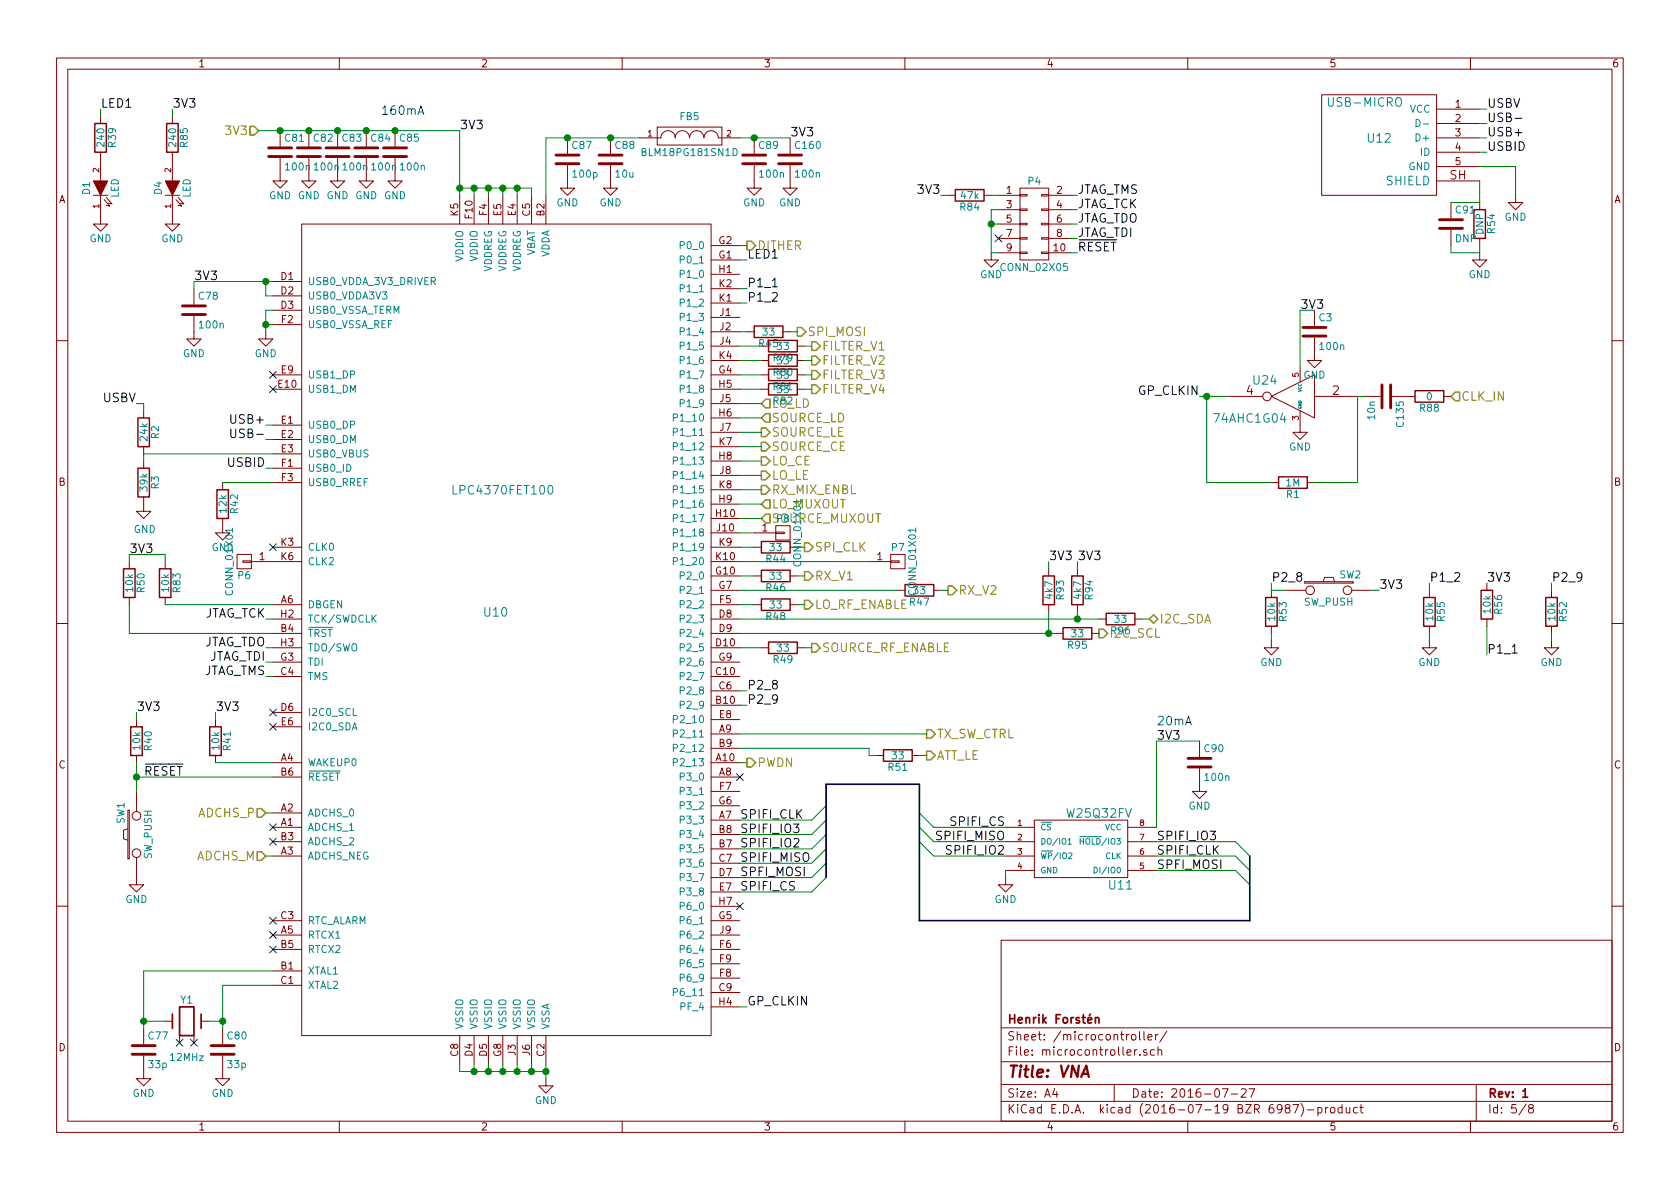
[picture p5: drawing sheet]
EESchema Schematic File Version 2
LIBS:power
LIBS:device
LIBS:transistors
LIBS:conn
LIBS:linear
LIBS:regul
LIBS:74xx
LIBS:cmos4000
LIBS:adc-dac
LIBS:memory
LIBS:xilinx
LIBS:microcontrollers
LIBS:dsp
LIBS:microchip
LIBS:analog_switches
LIBS:motorola
LIBS:texas
LIBS:intel
LIBS:audio
LIBS:interface
LIBS:digital-audio
LIBS:philips
LIBS:display
LIBS:cypress
LIBS:siliconi
LIBS:opto
LIBS:atmel
LIBS:contrib
LIBS:valves
LIBS:vna
LIBS:vna-cache
EELAYER 25 0
EELAYER END
$Descr A4 11693 8268
encoding utf-8
Sheet 5 8
Title "VNA"
Date "2016-07-27"
Rev "1"
Comp "Henrik Forstén"
Comment1 ""
Comment2 ""
Comment3 ""
Comment4 ""
$EndDescr
$Comp
L LPC4370FET100 U10
U 1 1
P 3450 4250
F 0 "U10" H 3450 4250 60  0000 C CNN
F 1 "LPC4370FET100" H 3500 5100 60  0000 C CNN
F 2 "VNA:TFBGA-100" H 3150 5200 60  0001 C CNN
F 3 "" H 3150 5200 60  0000 C CNN
	1    3450 4250
	1    0    0    -1  
$EndComp
$Comp
L GND #PWR22
U 1 1
P 1950 1200
F 0 "#PWR22" H 1950 950 50  0001 C CNN
F 1 "GND" H 1950 1050 50  0000 C CNN
F 2 "" H 1950 1200 60  0000 C CNN
F 3 "" H 1950 1200 60  0000 C CNN
	1    1950 1200
	1    0    0    -1  
$EndComp
$Comp
L GND #PWR26
U 1 1
P 2150 1200
F 0 "#PWR26" H 2150 950 50  0001 C CNN
F 1 "GND" H 2150 1050 50  0000 C CNN
F 2 "" H 2150 1200 60  0000 C CNN
F 3 "" H 2150 1200 60  0000 C CNN
	1    2150 1200
	1    0    0    -1  
$EndComp
$Comp
L GND #PWR30
U 1 1
P 2350 1200
F 0 "#PWR30" H 2350 950 50  0001 C CNN
F 1 "GND" H 2350 1050 50  0000 C CNN
F 2 "" H 2350 1200 60  0000 C CNN
F 3 "" H 2350 1200 60  0000 C CNN
	1    2350 1200
	1    0    0    -1  
$EndComp
$Comp
L GND #PWR33
U 1 1
P 2550 1200
F 0 "#PWR33" H 2550 950 50  0001 C CNN
F 1 "GND" H 2550 1050 50  0000 C CNN
F 2 "" H 2550 1200 60  0000 C CNN
F 3 "" H 2550 1200 60  0000 C CNN
	1    2550 1200
	1    0    0    -1  
$EndComp
$Comp
L GND #PWR39
U 1 1
P 2750 1200
F 0 "#PWR39" H 2750 950 50  0001 C CNN
F 1 "GND" H 2750 1050 50  0000 C CNN
F 2 "" H 2750 1200 60  0000 C CNN
F 3 "" H 2750 1200 60  0000 C CNN
	1    2750 1200
	1    0    0    -1  
$EndComp
$Comp
L C C85
U 1 1
P 2750 1050
F 0 "C85" H 2775 1150 50  0000 L CNN
F 1 "100n" H 2775 950 50  0000 L CNN
F 2 "VNA:C_0402b" H 2788 900 30  0001 C CNN
F 3 "" H 2750 1050 60  0000 C CNN
	1    2750 1050
	1    0    0    -1  
$EndComp
$Comp
L C C84
U 1 1
P 2550 1050
F 0 "C84" H 2575 1150 50  0000 L CNN
F 1 "100n" H 2575 950 50  0000 L CNN
F 2 "VNA:C_0402b" H 2588 900 30  0001 C CNN
F 3 "" H 2550 1050 60  0000 C CNN
	1    2550 1050
	1    0    0    -1  
$EndComp
$Comp
L C C83
U 1 1
P 2350 1050
F 0 "C83" H 2375 1150 50  0000 L CNN
F 1 "100n" H 2375 950 50  0000 L CNN
F 2 "VNA:C_0402b" H 2388 900 30  0001 C CNN
F 3 "" H 2350 1050 60  0000 C CNN
	1    2350 1050
	1    0    0    -1  
$EndComp
$Comp
L C C82
U 1 1
P 2150 1050
F 0 "C82" H 2175 1150 50  0000 L CNN
F 1 "100n" H 2175 950 50  0000 L CNN
F 2 "VNA:C_0402b" H 2188 900 30  0001 C CNN
F 3 "" H 2150 1050 60  0000 C CNN
	1    2150 1050
	1    0    0    -1  
$EndComp
$Comp
L C C81
U 1 1
P 1950 1050
F 0 "C81" H 1975 1150 50  0000 L CNN
F 1 "100n" H 1975 950 50  0000 L CNN
F 2 "VNA:C_0402b" H 1988 900 30  0001 C CNN
F 3 "" H 1950 1050 60  0000 C CNN
	1    1950 1050
	1    0    0    -1  
$EndComp
Text Label 3200 900  0    60   ~ 0
3V3
$Comp
L C C87
U 1 1
P 3950 1100
F 0 "C87" H 3975 1200 50  0000 L CNN
F 1 "100p" H 3975 1000 50  0000 L CNN
F 2 "VNA:C_0402b" H 3988 950 30  0001 C CNN
F 3 "" H 3950 1100 60  0000 C CNN
	1    3950 1100
	1    0    0    -1  
$EndComp
$Comp
L GND #PWR57
U 1 1
P 3950 1250
F 0 "#PWR57" H 3950 1000 50  0001 C CNN
F 1 "GND" H 3950 1100 50  0000 C CNN
F 2 "" H 3950 1250 60  0000 C CNN
F 3 "" H 3950 1250 60  0000 C CNN
	1    3950 1250
	1    0    0    -1  
$EndComp
$Comp
L C C88
U 1 1
P 4250 1100
F 0 "C88" H 4275 1200 50  0000 L CNN
F 1 "10u" H 4275 1000 50  0000 L CNN
F 2 "VNA:C_0805b" H 4288 950 30  0001 C CNN
F 3 "" H 4250 1100 60  0000 C CNN
	1    4250 1100
	1    0    0    -1  
$EndComp
$Comp
L C C89
U 1 1
P 5250 1100
F 0 "C89" H 5275 1200 50  0000 L CNN
F 1 "100n" H 5275 1000 50  0000 L CNN
F 2 "VNA:C_0402b" H 5288 950 30  0001 C CNN
F 3 "" H 5250 1100 60  0000 C CNN
	1    5250 1100
	1    0    0    -1  
$EndComp
$Comp
L GND #PWR92
U 1 1
P 5250 1250
F 0 "#PWR92" H 5250 1000 50  0001 C CNN
F 1 "GND" H 5250 1100 50  0000 C CNN
F 2 "" H 5250 1250 60  0000 C CNN
F 3 "" H 5250 1250 60  0000 C CNN
	1    5250 1250
	1    0    0    -1  
$EndComp
Text Label 5500 950  0    60   ~ 0
3V3
$Comp
L GND #PWR54
U 1 1
P 3800 7500
F 0 "#PWR54" H 3800 7250 50  0001 C CNN
F 1 "GND" H 3800 7350 50  0000 C CNN
F 2 "" H 3800 7500 60  0000 C CNN
F 3 "" H 3800 7500 60  0000 C CNN
	1    3800 7500
	1    0    0    -1  
$EndComp
$Comp
L C C77
U 1 1
P 1000 7300
F 0 "C77" H 1025 7400 50  0000 L CNN
F 1 "33p" H 1025 7200 50  0000 L CNN
F 2 "VNA:C_0402b" H 1038 7150 30  0001 C CNN
F 3 "" H 1000 7300 60  0000 C CNN
	1    1000 7300
	1    0    0    -1  
$EndComp
$Comp
L C C80
U 1 1
P 1550 7300
F 0 "C80" H 1575 7400 50  0000 L CNN
F 1 "33p" H 1575 7200 50  0000 L CNN
F 2 "VNA:C_0402b" H 1588 7150 30  0001 C CNN
F 3 "" H 1550 7300 60  0000 C CNN
	1    1550 7300
	1    0    0    -1  
$EndComp
$Comp
L GND #PWR16
U 1 1
P 1550 7450
F 0 "#PWR16" H 1550 7200 50  0001 C CNN
F 1 "GND" H 1550 7300 50  0000 C CNN
F 2 "" H 1550 7450 60  0000 C CNN
F 3 "" H 1550 7450 60  0000 C CNN
	1    1550 7450
	1    0    0    -1  
$EndComp
$Comp
L GND #PWR4
U 1 1
P 1000 7450
F 0 "#PWR4" H 1000 7200 50  0001 C CNN
F 1 "GND" H 1000 7300 50  0000 C CNN
F 2 "" H 1000 7450 60  0000 C CNN
F 3 "" H 1000 7450 60  0000 C CNN
	1    1000 7450
	1    0    0    -1  
$EndComp
NoConn ~ 1900 6600
NoConn ~ 1900 6500
NoConn ~ 1900 6400
Text HLabel 1850 5650 0    60   Input ~ 0
ADCHS_P
Text HLabel 1850 5950 0    60   Input ~ 0
ADCHS_M
NoConn ~ 1900 2600
NoConn ~ 1900 2700
$Comp
L C C78
U 1 1
P 1350 2150
F 0 "C78" H 1375 2250 50  0000 L CNN
F 1 "100n" H 1375 2050 50  0000 L CNN
F 2 "VNA:C_0402b" H 1388 2000 30  0001 C CNN
F 3 "" H 1350 2150 60  0000 C CNN
	1    1350 2150
	1    0    0    -1  
$EndComp
$Comp
L R R42
U 1 1
P 1550 3500
F 0 "R42" V 1630 3500 50  0000 C CNN
F 1 "12k" V 1550 3500 50  0000 C CNN
F 2 "VNA:R_0402b" V 1480 3500 30  0001 C CNN
F 3 "" H 1550 3500 30  0000 C CNN
	1    1550 3500
	1    0    0    -1  
$EndComp
$Comp
L GND #PWR15
U 1 1
P 1550 3650
F 0 "#PWR15" H 1550 3400 50  0001 C CNN
F 1 "GND" H 1550 3500 50  0000 C CNN
F 2 "" H 1550 3650 60  0000 C CNN
F 3 "" H 1550 3650 60  0000 C CNN
	1    1550 3650
	1    0    0    -1  
$EndComp
$Comp
L GND #PWR21
U 1 1
P 1850 2300
F 0 "#PWR21" H 1850 2050 50  0001 C CNN
F 1 "GND" H 1850 2150 50  0000 C CNN
F 2 "" H 1850 2300 60  0000 C CNN
F 3 "" H 1850 2300 60  0000 C CNN
	1    1850 2300
	1    0    0    -1  
$EndComp
$Comp
L GND #PWR12
U 1 1
P 1350 2300
F 0 "#PWR12" H 1350 2050 50  0001 C CNN
F 1 "GND" H 1350 2150 50  0000 C CNN
F 2 "" H 1350 2300 60  0000 C CNN
F 3 "" H 1350 2300 60  0000 C CNN
	1    1350 2300
	1    0    0    -1  
$EndComp
Text Label 1350 1950 0    60   ~ 0
3V3
Text Label 1850 2950 2    60   ~ 0
USB+
Text Label 1850 3050 2    60   ~ 0
USB-
$Comp
L R R41
U 1 1
P 1500 5150
F 0 "R41" V 1580 5150 50  0000 C CNN
F 1 "10k" V 1500 5150 50  0000 C CNN
F 2 "VNA:R_0402b" V 1430 5150 30  0001 C CNN
F 3 "" H 1500 5150 30  0000 C CNN
	1    1500 5150
	1    0    0    -1  
$EndComp
Text Label 1500 4950 0    60   ~ 0
3V3
Text Label 1000 5400 0    60   ~ 0
~RESET
$Comp
L R R40
U 1 1
P 950 5150
F 0 "R40" V 1030 5150 50  0000 C CNN
F 1 "10k" V 950 5150 50  0000 C CNN
F 2 "VNA:R_0402b" V 880 5150 30  0001 C CNN
F 3 "" H 950 5150 30  0000 C CNN
	1    950  5150
	1    0    0    -1  
$EndComp
Text Label 950  4950 0    60   ~ 0
3V3
$Comp
L SW_PUSH SW1
U 1 1
P 950 5800
F 0 "SW1" H 1100 5910 50  0000 C CNN
F 1 "SW_PUSH" H 950 5720 50  0000 C CNN
F 2 "VNA:EVP-AWBA2A" H 950 5800 60  0001 C CNN
F 3 "" H 950 5800 60  0000 C CNN
	1    950  5800
	0    -1   -1   0   
$EndComp
$Comp
L GND #PWR2
U 1 1
P 950 6100
F 0 "#PWR2" H 950 5850 50  0001 C CNN
F 1 "GND" H 950 5950 50  0000 C CNN
F 2 "" H 950 6100 60  0000 C CNN
F 3 "" H 950 6100 60  0000 C CNN
	1    950  6100
	1    0    0    -1  
$EndComp
Text Label 5150 6200 0    60   ~ 0
SPIFI_CS
Text Label 5150 6100 0    60   ~ 0
SPFI_MOSI
Text Label 5150 6000 0    60   ~ 0
SPIFI_MISO
Text Label 5150 5900 0    60   ~ 0
SPIFI_IO2
Text Label 5150 5800 0    60   ~ 0
SPIFI_IO3
Text Label 5150 5700 0    60   ~ 0
SPIFI_CLK
$Comp
L LED D1
U 1 1
P 700 1300
F 0 "D1" H 700 1400 50  0000 C CNN
F 1 "LED" H 700 1200 50  0000 C CNN
F 2 "VNA:LED_0603" H 700 1300 60  0001 C CNN
F 3 "" H 700 1300 60  0000 C CNN
	1    700  1300
	0    -1   -1   0   
$EndComp
$Comp
L GND #PWR1
U 1 1
P 700 1500
F 0 "#PWR1" H 700 1250 50  0001 C CNN
F 1 "GND" H 700 1350 50  0000 C CNN
F 2 "" H 700 1500 60  0000 C CNN
F 3 "" H 700 1500 60  0000 C CNN
	1    700  1500
	1    0    0    -1  
$EndComp
Text Label 700  750  0    60   ~ 0
LED1
Text Label 5200 1800 0    60   ~ 0
LED1
$Comp
L R R52
U 1 1
P 10800 4250
F 0 "R52" V 10880 4250 50  0000 C CNN
F 1 "10k" V 10800 4250 50  0000 C CNN
F 2 "VNA:R_0402b" V 10730 4250 30  0001 C CNN
F 3 "" H 10800 4250 30  0000 C CNN
	1    10800 4250
	1    0    0    -1  
$EndComp
Text Label 10800 4050 0    60   ~ 0
P2_9
$Comp
L GND #PWR184
U 1 1
P 10800 4450
F 0 "#PWR184" H 10800 4200 50  0001 C CNN
F 1 "GND" H 10800 4300 50  0000 C CNN
F 2 "" H 10800 4450 60  0000 C CNN
F 3 "" H 10800 4450 60  0000 C CNN
	1    10800 4450
	1    0    0    -1  
$EndComp
Text Label 8850 4050 0    60   ~ 0
P2_8
$Comp
L R R53
U 1 1
P 8850 4250
F 0 "R53" V 8930 4250 50  0000 C CNN
F 1 "10k" V 8850 4250 50  0000 C CNN
F 2 "VNA:R_0402b" V 8780 4250 30  0001 C CNN
F 3 "" H 8850 4250 30  0000 C CNN
	1    8850 4250
	1    0    0    -1  
$EndComp
$Comp
L SW_PUSH SW2
U 1 1
P 9250 4100
F 0 "SW2" H 9400 4210 50  0000 C CNN
F 1 "SW_PUSH" H 9250 4020 50  0000 C CNN
F 2 "VNA:EVP-AWBA2A" H 9250 4100 60  0001 C CNN
F 3 "" H 9250 4100 60  0000 C CNN
	1    9250 4100
	1    0    0    -1  
$EndComp
$Comp
L GND #PWR171
U 1 1
P 8850 4450
F 0 "#PWR171" H 8850 4200 50  0001 C CNN
F 1 "GND" H 8850 4300 50  0000 C CNN
F 2 "" H 8850 4450 60  0000 C CNN
F 3 "" H 8850 4450 60  0000 C CNN
	1    8850 4450
	1    0    0    -1  
$EndComp
Text Label 9600 4100 0    60   ~ 0
3V3
Text Label 9950 4050 0    60   ~ 0
P1_2
$Comp
L R R55
U 1 1
P 9950 4250
F 0 "R55" V 10030 4250 50  0000 C CNN
F 1 "10k" V 9950 4250 50  0000 C CNN
F 2 "VNA:R_0402b" V 9880 4250 30  0001 C CNN
F 3 "" H 9950 4250 30  0000 C CNN
	1    9950 4250
	1    0    0    -1  
$EndComp
$Comp
L GND #PWR181
U 1 1
P 9950 4450
F 0 "#PWR181" H 9950 4200 50  0001 C CNN
F 1 "GND" H 9950 4300 50  0000 C CNN
F 2 "" H 9950 4450 60  0000 C CNN
F 3 "" H 9950 4450 60  0000 C CNN
	1    9950 4450
	1    0    0    -1  
$EndComp
Text Label 10350 4050 0    60   ~ 0
3V3
$Comp
L R R56
U 1 1
P 10350 4200
F 0 "R56" V 10430 4200 50  0000 C CNN
F 1 "10k" V 10350 4200 50  0000 C CNN
F 2 "VNA:R_0402b" V 10280 4200 30  0001 C CNN
F 3 "" H 10350 4200 30  0000 C CNN
	1    10350 4200
	1    0    0    -1  
$EndComp
Text Label 10350 4550 0    60   ~ 0
P1_1
Text Label 5200 2000 0    60   ~ 0
P1_1
Text Label 5200 2100 0    60   ~ 0
P1_2
Text Label 5200 4800 0    60   ~ 0
P2_8
Text Label 5200 4900 0    60   ~ 0
P2_9
$Comp
L R R39
U 1 1
P 700 950
F 0 "R39" V 780 950 50  0000 C CNN
F 1 "240" V 700 950 50  0000 C CNN
F 2 "VNA:R_0402b" V 630 950 30  0001 C CNN
F 3 "" H 700 950 30  0000 C CNN
	1    700  950 
	1    0    0    -1  
$EndComp
$Comp
L W25Q32FV U11
U 1 1
P 7500 5900
F 0 "U11" H 7800 5650 60  0000 C CNN
F 1 "W25Q32FV" H 7650 6150 60  0000 C CNN
F 2 "Housings_SOIC:SOIJ-8_5.3x5.3mm_Pitch1.27mm" H 7300 5700 60  0001 C CNN
F 3 "" H 7300 5700 60  0000 C CNN
	1    7500 5900
	1    0    0    -1  
$EndComp
$Comp
L USB-MICRO U12
U 1 1
P 9650 1000
F 0 "U12" H 9600 1050 60  0000 C CNN
F 1 "USB-MICRO" H 9500 1300 60  0000 C CNN
F 2 "VNA:USB_MICRO" H 9700 750 60  0001 C CNN
F 3 "" H 9700 750 60  0000 C CNN
	1    9650 1000
	1    0    0    -1  
$EndComp
$Comp
L C C90
U 1 1
P 8350 5300
F 0 "C90" H 8375 5400 50  0000 L CNN
F 1 "100n" H 8375 5200 50  0000 L CNN
F 2 "VNA:C_0402b" H 8388 5150 30  0001 C CNN
F 3 "" H 8350 5300 60  0000 C CNN
	1    8350 5300
	1    0    0    -1  
$EndComp
$Comp
L GND #PWR158
U 1 1
P 8350 5450
F 0 "#PWR158" H 8350 5200 50  0001 C CNN
F 1 "GND" H 8350 5300 50  0000 C CNN
F 2 "" H 8350 5450 60  0000 C CNN
F 3 "" H 8350 5450 60  0000 C CNN
	1    8350 5450
	1    0    0    -1  
$EndComp
Text Label 8050 5150 0    60   ~ 0
3V3
Text Label 7000 5750 2    60   ~ 0
SPIFI_CS
Text Label 8050 5950 0    60   ~ 0
SPIFI_CLK
$Comp
L GND #PWR132
U 1 1
P 7000 6100
F 0 "#PWR132" H 7000 5850 50  0001 C CNN
F 1 "GND" H 7000 5950 50  0000 C CNN
F 2 "" H 7000 6100 60  0000 C CNN
F 3 "" H 7000 6100 60  0000 C CNN
	1    7000 6100
	1    0    0    -1  
$EndComp
Text Label 7000 5850 2    60   ~ 0
SPIFI_MISO
Text Label 7000 5950 2    60   ~ 0
SPIFI_IO2
Text Label 8050 5850 0    60   ~ 0
SPIFI_IO3
Text Label 8050 6050 0    60   ~ 0
SPFI_MOSI
Entry Wire Line
	5650 5700 5750 5600
Entry Wire Line
	5650 5800 5750 5700
Entry Wire Line
	5650 5900 5750 5800
Entry Wire Line
	5650 6000 5750 5900
Entry Wire Line
	5650 6100 5750 6000
Entry Wire Line
	5650 6200 5750 6100
Entry Wire Line
	6400 5650 6500 5750
Entry Wire Line
	6400 5750 6500 5850
Entry Wire Line
	6400 5850 6500 5950
Entry Wire Line
	8600 5850 8700 5950
Entry Wire Line
	8600 5950 8700 6050
Entry Wire Line
	8600 6050 8700 6150
$Comp
L GND #PWR183
U 1 1
P 10550 1350
F 0 "#PWR183" H 10550 1100 50  0001 C CNN
F 1 "GND" H 10550 1200 50  0000 C CNN
F 2 "" H 10550 1350 60  0000 C CNN
F 3 "" H 10550 1350 60  0000 C CNN
	1    10550 1350
	1    0    0    -1  
$EndComp
$Comp
L R R54
U 1 1
P 10300 1550
F 0 "R54" V 10380 1550 50  0000 C CNN
F 1 "DNP" V 10300 1550 50  0000 C CNN
F 2 "VNA:R_0402b" V 10230 1550 30  0001 C CNN
F 3 "" H 10300 1550 30  0000 C CNN
	1    10300 1550
	1    0    0    -1  
$EndComp
$Comp
L C C91
U 1 1
P 10100 1550
F 0 "C91" H 10125 1650 50  0000 L CNN
F 1 "DNP" H 10125 1450 50  0000 L CNN
F 2 "VNA:C_0402b" H 10138 1400 30  0001 C CNN
F 3 "" H 10100 1550 60  0000 C CNN
	1    10100 1550
	1    0    0    -1  
$EndComp
$Comp
L GND #PWR182
U 1 1
P 10300 1750
F 0 "#PWR182" H 10300 1500 50  0001 C CNN
F 1 "GND" H 10300 1600 50  0000 C CNN
F 2 "" H 10300 1750 60  0000 C CNN
F 3 "" H 10300 1750 60  0000 C CNN
	1    10300 1750
	1    0    0    -1  
$EndComp
Text Label 10350 1050 0    60   ~ 0
USBID
Text Label 10350 750  0    60   ~ 0
USBV
Text Label 10350 950  0    60   ~ 0
USB+
Text Label 10350 850  0    60   ~ 0
USB-
Text HLabel 10100 2750 2    60   Input ~ 0
CLK_IN
Text Label 1850 3250 2    60   ~ 0
USBID
Text HLabel 5300 2800 2    60   Input ~ 0
LO_LD
Text HLabel 5300 2900 2    60   Input ~ 0
SOURCE_LD
Text HLabel 5600 3800 2    60   Output ~ 0
SPI_CLK
Text HLabel 5550 2300 2    60   Output ~ 0
SPI_MOSI
Text HLabel 5300 3000 2    60   Output ~ 0
SOURCE_LE
Text HLabel 5300 3100 2    60   Output ~ 0
SOURCE_CE
Text HLabel 5300 3200 2    60   Output ~ 0
LO_CE
Text HLabel 5300 3300 2    60   Output ~ 0
LO_LE
Text HLabel 1800 900  0    60   Input ~ 0
3V3
Text HLabel 5300 3400 2    60   Output ~ 0
RX_MIX_ENBL
Text HLabel 5300 3500 2    60   Input ~ 0
LO_MUXOUT
Text HLabel 5300 3600 2    60   Input ~ 0
SOURCE_MUXOUT
Text HLabel 5600 4000 2    60   Output ~ 0
RX_V1
Text HLabel 6600 4100 2    60   Output ~ 0
RX_V2
Text HLabel 5600 4200 2    60   Output ~ 0
LO_RF_ENABLE
Text HLabel 5650 4500 2    60   Output ~ 0
SOURCE_RF_ENABLE
$Comp
L R R46
U 1 1
P 5400 4000
F 0 "R46" V 5480 4000 50  0000 C CNN
F 1 "33" V 5400 4000 50  0000 C CNN
F 2 "VNA:R_0402b" V 5330 4000 30  0001 C CNN
F 3 "" H 5400 4000 30  0000 C CNN
	1    5400 4000
	0    1    1    0   
$EndComp
$Comp
L R R47
U 1 1
P 6400 4100
F 0 "R47" V 6480 4100 50  0000 C CNN
F 1 "33" V 6400 4100 50  0000 C CNN
F 2 "VNA:R_0402b" V 6330 4100 30  0001 C CNN
F 3 "" H 6400 4100 30  0000 C CNN
	1    6400 4100
	0    1    1    0   
$EndComp
Text HLabel 6450 5100 2    60   Output ~ 0
TX_SW_CTRL
$Comp
L R R48
U 1 1
P 5400 4200
F 0 "R48" V 5480 4200 50  0000 C CNN
F 1 "33" V 5400 4200 50  0000 C CNN
F 2 "VNA:R_0402b" V 5330 4200 30  0001 C CNN
F 3 "" H 5400 4200 30  0000 C CNN
	1    5400 4200
	0    1    1    0   
$EndComp
$Comp
L R R49
U 1 1
P 5450 4500
F 0 "R49" V 5530 4500 50  0000 C CNN
F 1 "33" V 5450 4500 50  0000 C CNN
F 2 "VNA:R_0402b" V 5380 4500 30  0001 C CNN
F 3 "" H 5450 4500 30  0000 C CNN
	1    5450 4500
	0    1    1    0   
$EndComp
$Comp
L R R44
U 1 1
P 5400 3800
F 0 "R44" V 5480 3800 50  0000 C CNN
F 1 "33" V 5400 3800 50  0000 C CNN
F 2 "VNA:R_0402b" V 5330 3800 30  0001 C CNN
F 3 "" H 5400 3800 30  0000 C CNN
	1    5400 3800
	0    1    1    0   
$EndComp
$Comp
L R R45
U 1 1
P 5350 2300
F 0 "R45" V 5430 2300 50  0000 C CNN
F 1 "33" V 5350 2300 50  0000 C CNN
F 2 "VNA:R_0402b" V 5280 2300 30  0001 C CNN
F 3 "" H 5350 2300 30  0000 C CNN
	1    5350 2300
	0    1    1    0   
$EndComp
Text Notes 2650 800  0    60   ~ 0
160mA
Text Notes 8050 5050 0    60   ~ 0
20mA
Text HLabel 6450 5250 2    60   Output ~ 0
ATT_LE
$Comp
L R R51
U 1 1
P 6250 5250
F 0 "R51" V 6330 5250 50  0000 C CNN
F 1 "33" V 6250 5250 50  0000 C CNN
F 2 "VNA:R_0402b" V 6180 5250 30  0001 C CNN
F 3 "" H 6250 5250 30  0000 C CNN
	1    6250 5250
	0    1    1    0   
$EndComp
Text HLabel 5650 2400 2    60   Output ~ 0
FILTER_V1
Text HLabel 5650 2500 2    60   Output ~ 0
FILTER_V2
Text HLabel 5650 2600 2    60   Output ~ 0
FILTER_V3
Text HLabel 5650 2700 2    60   Output ~ 0
FILTER_V4
Text HLabel 5200 1700 2    60   Output ~ 0
DITHER
$Comp
L 74AHC1G04 U24
U 1 1
P 9000 2750
F 0 "U24" H 9195 2865 60  0000 C CNN
F 1 "74AHC1G04" H 9300 2600 60  0000 C CNN
F 2 "TO_SOT_Packages_SMD:SOT-353" H 9000 2750 60  0001 C CNN
F 3 "" H 9000 2750 60  0000 C CNN
	1    9000 2750
	-1   0    0    -1  
$EndComp
$Comp
L GND #PWR174
U 1 1
P 9050 2950
F 0 "#PWR174" H 9050 2700 50  0001 C CNN
F 1 "GND" H 9050 2800 50  0000 C CNN
F 2 "" H 9050 2950 60  0000 C CNN
F 3 "" H 9050 2950 60  0000 C CNN
	1    9050 2950
	1    0    0    -1  
$EndComp
$Comp
L R R1
U 1 1
P 9000 3350
F 0 "R1" V 9080 3350 50  0000 C CNN
F 1 "1M" V 9000 3350 50  0000 C CNN
F 2 "VNA:R_0402b" V 8930 3350 30  0001 C CNN
F 3 "" H 9000 3350 30  0000 C CNN
	1    9000 3350
	0    1    1    0   
$EndComp
$Comp
L C C3
U 1 1
P 9150 2300
F 0 "C3" H 9175 2400 50  0000 L CNN
F 1 "100n" H 9175 2200 50  0000 L CNN
F 2 "VNA:C_0402b" H 9188 2150 30  0001 C CNN
F 3 "" H 9150 2300 60  0000 C CNN
	1    9150 2300
	1    0    0    -1  
$EndComp
$Comp
L GND #PWR176
U 1 1
P 9150 2450
F 0 "#PWR176" H 9150 2200 50  0001 C CNN
F 1 "GND" H 9150 2300 50  0000 C CNN
F 2 "" H 9150 2450 60  0000 C CNN
F 3 "" H 9150 2450 60  0000 C CNN
	1    9150 2450
	1    0    0    -1  
$EndComp
Text Label 9050 2150 0    60   ~ 0
3V3
$Comp
L C C135
U 1 1
P 9650 2750
F 0 "C135" H 9675 2850 50  0000 L CNN
F 1 "10n" H 9675 2650 50  0000 L CNN
F 2 "VNA:C_0402b" H 9688 2600 30  0001 C CNN
F 3 "" H 9650 2750 60  0000 C CNN
	1    9650 2750
	0    1    1    0   
$EndComp
$Comp
L GND #PWR3
U 1 1
P 1000 3500
F 0 "#PWR3" H 1000 3250 50  0001 C CNN
F 1 "GND" H 1008 3326 50  0000 C CNN
F 2 "" H 1000 3500 60  0000 C CNN
F 3 "" H 1000 3500 60  0000 C CNN
	1    1000 3500
	1    0    0    -1  
$EndComp
$Comp
L R R3
U 1 1
P 1000 3350
F 0 "R3" V 1080 3350 50  0000 C CNN
F 1 "39k" V 1000 3350 50  0000 C CNN
F 2 "VNA:R_0402b" V 930 3350 30  0001 C CNN
F 3 "" H 1000 3350 30  0000 C CNN
	1    1000 3350
	1    0    0    -1  
$EndComp
$Comp
L R R2
U 1 1
P 1000 3000
F 0 "R2" V 1080 3000 50  0000 C CNN
F 1 "24k" V 1000 3000 50  0000 C CNN
F 2 "VNA:R_0402b" V 930 3000 30  0001 C CNN
F 3 "" H 1000 3000 30  0000 C CNN
	1    1000 3000
	1    0    0    -1  
$EndComp
Text Label 950  2800 2    60   ~ 0
USBV
NoConn ~ 1900 3800
NoConn ~ 1900 4950
NoConn ~ 1900 5050
NoConn ~ 1900 5750
NoConn ~ 1900 5850
$Comp
L R R79
U 1 1
P 5450 2400
F 0 "R79" V 5530 2400 50  0000 C CNN
F 1 "33" V 5450 2400 50  0000 C CNN
F 2 "VNA:R_0402b" V 5380 2400 30  0001 C CNN
F 3 "" H 5450 2400 30  0000 C CNN
	1    5450 2400
	0    1    1    0   
$EndComp
$Comp
L R R80
U 1 1
P 5450 2500
F 0 "R80" V 5530 2500 50  0000 C CNN
F 1 "33" V 5450 2500 50  0000 C CNN
F 2 "VNA:R_0402b" V 5380 2500 30  0001 C CNN
F 3 "" H 5450 2500 30  0000 C CNN
	1    5450 2500
	0    1    1    0   
$EndComp
$Comp
L R R81
U 1 1
P 5450 2600
F 0 "R81" V 5530 2600 50  0000 C CNN
F 1 "33" V 5450 2600 50  0000 C CNN
F 2 "VNA:R_0402b" V 5380 2600 30  0001 C CNN
F 3 "" H 5450 2600 30  0000 C CNN
	1    5450 2600
	0    1    1    0   
$EndComp
$Comp
L R R82
U 1 1
P 5450 2700
F 0 "R82" V 5530 2700 50  0000 C CNN
F 1 "33" V 5450 2700 50  0000 C CNN
F 2 "VNA:R_0402b" V 5380 2700 30  0001 C CNN
F 3 "" H 5450 2700 30  0000 C CNN
	1    5450 2700
	0    1    1    0   
$EndComp
$Comp
L XTAL_SMD4 Y1
U 1 1
P 1300 7100
F 0 "Y1" H 1300 7250 50  0000 C CNN
F 1 "12MHz" H 1300 6850 50  0000 C CNN
F 2 "VNA:XTAL_3.2x2.5" H 1300 7100 60  0001 C CNN
F 3 "" H 1300 7100 60  0000 C CNN
	1    1300 7100
	1    0    0    -1  
$EndComp
NoConn ~ 1350 7250
NoConn ~ 1250 7250
$Comp
L CONN_02X05 P4
U 1 1
P 7200 1550
F 0 "P4" H 7200 1850 50  0000 C CNN
F 1 "CONN_02X05" H 7200 1250 50  0000 C CNN
F 2 "VNA:CNC-3220-10-0300-00" H 7200 350 60  0001 C CNN
F 3 "" H 7200 350 60  0000 C CNN
	1    7200 1550
	1    0    0    -1  
$EndComp
$Comp
L R R84
U 1 1
P 6750 1350
F 0 "R84" V 6830 1350 50  0000 C CNN
F 1 "47k" V 6750 1350 50  0000 C CNN
F 2 "VNA:R_0402b" V 6680 1350 30  0001 C CNN
F 3 "" H 6750 1350 30  0000 C CNN
	1    6750 1350
	0    1    1    0   
$EndComp
Text Label 6550 1350 2    60   ~ 0
3V3
$Comp
L GND #PWR129
U 1 1
P 6900 1750
F 0 "#PWR129" H 6900 1500 50  0001 C CNN
F 1 "GND" H 6900 1600 50  0000 C CNN
F 2 "" H 6900 1750 60  0000 C CNN
F 3 "" H 6900 1750 60  0000 C CNN
	1    6900 1750
	1    0    0    -1  
$EndComp
Text Label 7500 1350 0    60   ~ 0
JTAG_TMS
Text Label 1850 4300 2    60   ~ 0
JTAG_TCK
Text Label 7500 1550 0    60   ~ 0
JTAG_TDO
Text Label 7500 1650 0    60   ~ 0
JTAG_TDI
Text Label 7500 1750 0    60   ~ 0
~RESET
Text Label 7500 1450 0    60   ~ 0
JTAG_TCK
Text Label 1850 4600 2    60   ~ 0
JTAG_TDI
Text Label 1850 4700 2    60   ~ 0
JTAG_TMS
Text Label 1850 4500 2    60   ~ 0
JTAG_TDO
$Comp
L R R83
U 1 1
P 1150 4050
F 0 "R83" V 1230 4050 50  0000 C CNN
F 1 "10k" V 1150 4050 50  0000 C CNN
F 2 "VNA:R_0402b" V 1080 4050 30  0001 C CNN
F 3 "" H 1150 4050 30  0000 C CNN
	1    1150 4050
	1    0    0    -1  
$EndComp
$Comp
L R R50
U 1 1
P 900 4050
F 0 "R50" V 980 4050 50  0000 C CNN
F 1 "10k" V 900 4050 50  0000 C CNN
F 2 "VNA:R_0402b" V 830 4050 30  0001 C CNN
F 3 "" H 900 4050 30  0000 C CNN
	1    900  4050
	1    0    0    -1  
$EndComp
Text Label 900  3850 0    60   ~ 0
3V3
NoConn ~ 5150 6300
Text Label 8350 2750 2    60   ~ 0
GP_CLKIN
Text Label 5200 7000 0    60   ~ 0
GP_CLKIN
$Comp
L LED D4
U 1 1
P 1200 1300
F 0 "D4" H 1200 1400 50  0000 C CNN
F 1 "LED" H 1200 1200 50  0000 C CNN
F 2 "VNA:LED_0603" H 1200 1300 60  0001 C CNN
F 3 "" H 1200 1300 60  0000 C CNN
	1    1200 1300
	0    -1   -1   0   
$EndComp
$Comp
L GND #PWR7
U 1 1
P 1200 1500
F 0 "#PWR7" H 1200 1250 50  0001 C CNN
F 1 "GND" H 1200 1350 50  0000 C CNN
F 2 "" H 1200 1500 60  0000 C CNN
F 3 "" H 1200 1500 60  0000 C CNN
	1    1200 1500
	1    0    0    -1  
$EndComp
$Comp
L R R85
U 1 1
P 1200 950
F 0 "R85" V 1280 950 50  0000 C CNN
F 1 "240" V 1200 950 50  0000 C CNN
F 2 "VNA:R_0402b" V 1130 950 30  0001 C CNN
F 3 "" H 1200 950 30  0000 C CNN
	1    1200 950 
	1    0    0    -1  
$EndComp
Text Label 1200 750  0    60   ~ 0
3V3
$Comp
L R R88
U 1 1
P 9950 2750
F 0 "R88" V 10030 2750 50  0000 C CNN
F 1 "0" V 9950 2750 50  0000 C CNN
F 2 "VNA:R_0402b" V 9880 2750 30  0001 C CNN
F 3 "" H 9950 2750 30  0000 C CNN
	1    9950 2750
	0    1    1    0   
$EndComp
$Comp
L R R94
U 1 1
P 7500 4100
F 0 "R94" V 7580 4100 50  0000 C CNN
F 1 "4k7" V 7500 4100 50  0000 C CNN
F 2 "VNA:R_0402b" V 7430 4100 30  0001 C CNN
F 3 "" H 7500 4100 30  0000 C CNN
	1    7500 4100
	1    0    0    -1  
$EndComp
Text Label 7500 3900 0    60   ~ 0
3V3
$Comp
L R R93
U 1 1
P 7300 4100
F 0 "R93" V 7380 4100 50  0000 C CNN
F 1 "4k7" V 7300 4100 50  0000 C CNN
F 2 "VNA:R_0402b" V 7230 4100 30  0001 C CNN
F 3 "" H 7300 4100 30  0000 C CNN
	1    7300 4100
	1    0    0    -1  
$EndComp
Wire Wire Line
	3300 1350 3300 1300
Wire Wire Line
	3700 1300 3700 1350
Wire Wire Line
	3200 1300 3700 1300
Wire Wire Line
	3400 1300 3400 1350
Connection ~ 3400 1300
Wire Wire Line
	3500 1350 3500 1300
Connection ~ 3500 1300
Wire Wire Line
	3600 1350 3600 1300
Connection ~ 3600 1300
Wire Wire Line
	3200 900  3200 1350
Connection ~ 3300 1300
Wire Wire Line
	1800 900  3200 900 
Connection ~ 2150 900 
Connection ~ 2350 900 
Connection ~ 2550 900 
Connection ~ 2750 900 
Connection ~ 3200 1300
Wire Wire Line
	3800 1350 3800 950 
Wire Wire Line
	3800 950  4450 950 
Connection ~ 3950 950 
Connection ~ 4250 950 
Wire Wire Line
	5150 950  5500 950 
Connection ~ 5250 950 
Wire Wire Line
	3800 7400 3800 7500
Wire Wire Line
	3200 7450 3800 7450
Wire Wire Line
	3700 7450 3700 7400
Connection ~ 3800 7450
Wire Wire Line
	3600 7450 3600 7400
Connection ~ 3700 7450
Wire Wire Line
	3500 7450 3500 7400
Connection ~ 3600 7450
Wire Wire Line
	3400 7450 3400 7400
Connection ~ 3500 7450
Wire Wire Line
	3300 7450 3300 7400
Connection ~ 3400 7450
Wire Wire Line
	3200 7450 3200 7400
Connection ~ 3300 7450
Wire Wire Line
	1900 6750 1000 6750
Wire Wire Line
	1000 6750 1000 7150
Wire Wire Line
	1000 7100 1150 7100
Connection ~ 1000 7100
Wire Wire Line
	1450 7100 1550 7100
Wire Wire Line
	1550 6850 1550 7150
Connection ~ 1550 7100
Wire Wire Line
	1900 5650 1850 5650
Wire Wire Line
	1850 5950 1900 5950
Wire Wire Line
	1900 3350 1550 3350
Wire Wire Line
	1900 2150 1850 2150
Wire Wire Line
	1850 2150 1850 2300
Wire Wire Line
	1850 2250 1900 2250
Connection ~ 1850 2250
Wire Wire Line
	1350 1950 1900 1950
Wire Wire Line
	1900 2050 1850 2050
Wire Wire Line
	1850 2050 1850 1950
Connection ~ 1850 1950
Wire Wire Line
	1350 1950 1350 2000
Wire Wire Line
	1900 2950 1850 2950
Wire Wire Line
	1900 3050 1850 3050
Wire Wire Line
	1000 3150 1900 3150
Wire Wire Line
	1900 3250 1850 3250
Wire Wire Line
	1500 5000 1500 4950
Wire Wire Line
	950  5300 950  5500
Wire Wire Line
	950  4950 950  5000
Wire Wire Line
	950  5400 1900 5400
Connection ~ 950  5400
Wire Wire Line
	1500 5300 1900 5300
Wire Wire Line
	5150 5800 5650 5800
Wire Wire Line
	5150 5700 5650 5700
Wire Wire Line
	5150 5900 5650 5900
Wire Wire Line
	5150 6000 5650 6000
Wire Wire Line
	5150 6100 5650 6100
Wire Wire Line
	5150 6200 5650 6200
Wire Wire Line
	5150 4500 5300 4500
Wire Wire Line
	10800 4050 10800 4100
Wire Wire Line
	10800 4400 10800 4450
Wire Wire Line
	8850 4050 8850 4100
Wire Wire Line
	8850 4100 8950 4100
Wire Wire Line
	8850 4400 8850 4450
Wire Wire Line
	9600 4100 9550 4100
Wire Wire Line
	9950 4050 9950 4100
Wire Wire Line
	9950 4400 9950 4450
Wire Wire Line
	10350 4350 10350 4550
Wire Wire Line
	5200 2000 5150 2000
Wire Wire Line
	5150 2100 5200 2100
Wire Wire Line
	5200 4800 5150 4800
Wire Wire Line
	5150 4900 5200 4900
Wire Wire Line
	700  750  700  800 
Wire Wire Line
	8350 5150 8050 5150
Wire Wire Line
	8050 5150 8050 5750
Wire Wire Line
	6500 5750 7000 5750
Wire Wire Line
	8600 5950 8050 5950
Wire Wire Line
	7000 6050 7000 6100
Wire Wire Line
	6500 5850 7000 5850
Wire Wire Line
	6500 5950 7000 5950
Wire Wire Line
	8600 5850 8050 5850
Wire Wire Line
	8600 6050 8050 6050
Wire Bus Line
	8700 5950 8700 6400
Wire Bus Line
	8700 6400 6400 6400
Wire Bus Line
	6400 6400 6400 5450
Wire Bus Line
	6400 5450 5750 5450
Wire Bus Line
	5750 5450 5750 6100
Wire Wire Line
	10300 1150 10550 1150
Wire Wire Line
	10550 1150 10550 1350
Wire Wire Line
	10300 1250 10300 1400
Wire Wire Line
	10300 1400 10100 1400
Wire Wire Line
	10100 1700 10100 1750
Wire Wire Line
	10100 1750 10300 1750
Wire Wire Line
	10300 1750 10300 1700
Wire Wire Line
	10300 1050 10350 1050
Wire Wire Line
	10300 750  10350 750 
Wire Wire Line
	10300 850  10350 850 
Wire Wire Line
	10300 950  10350 950 
Connection ~ 1950 900 
Wire Wire Line
	5600 4000 5550 4000
Wire Wire Line
	6600 4100 6550 4100
Wire Wire Line
	5150 5100 6450 5100
Wire Wire Line
	5550 4200 5600 4200
Wire Wire Line
	5650 4500 5600 4500
Wire Wire Line
	5500 2300 5550 2300
Wire Wire Line
	5600 3800 5550 3800
Wire Wire Line
	6400 5250 6450 5250
Wire Wire Line
	5150 1700 5200 1700
Wire Wire Line
	5150 2400 5300 2400
Wire Wire Line
	5300 2500 5150 2500
Wire Wire Line
	5150 2600 5300 2600
Wire Wire Line
	5300 2700 5150 2700
Wire Wire Line
	5300 2800 5150 2800
Wire Wire Line
	5150 2900 5300 2900
Wire Wire Line
	5250 3800 5150 3800
Wire Wire Line
	5200 2300 5150 2300
Wire Wire Line
	5300 3000 5150 3000
Wire Wire Line
	5150 3100 5300 3100
Wire Wire Line
	5150 3200 5300 3200
Wire Wire Line
	5300 3300 5150 3300
Wire Wire Line
	5150 3400 5300 3400
Wire Wire Line
	5300 3500 5150 3500
Wire Wire Line
	5150 3600 5300 3600
Wire Wire Line
	5250 4000 5150 4000
Wire Wire Line
	6250 4100 5150 4100
Wire Wire Line
	5250 4200 5150 4200
Wire Wire Line
	6100 5250 6050 5250
Wire Wire Line
	6050 5250 6050 5200
Wire Wire Line
	6050 5200 5150 5200
Wire Wire Line
	9500 2750 9450 2750
Wire Wire Line
	9450 2750 9450 3350
Wire Wire Line
	9450 3350 9150 3350
Wire Wire Line
	8850 3350 8400 3350
Wire Wire Line
	9150 2150 9050 2150
Wire Wire Line
	9050 2150 9050 2550
Wire Wire Line
	1000 3200 1000 3150
Wire Wire Line
	1000 2850 1000 2800
Wire Wire Line
	1000 2800 950  2800
Wire Wire Line
	5650 2400 5600 2400
Wire Wire Line
	5650 2500 5600 2500
Wire Wire Line
	5650 2600 5600 2600
Wire Wire Line
	5650 2700 5600 2700
Wire Wire Line
	6950 1350 6900 1350
Wire Wire Line
	6550 1350 6600 1350
Wire Wire Line
	6950 1450 6900 1450
Wire Wire Line
	6900 1450 6900 1750
Wire Wire Line
	6900 1550 6950 1550
Wire Wire Line
	6900 1750 6950 1750
Connection ~ 6900 1550
Wire Wire Line
	7450 1350 7500 1350
Wire Wire Line
	7450 1450 7500 1450
Wire Wire Line
	7450 1550 7500 1550
Wire Wire Line
	7450 1650 7500 1650
Wire Wire Line
	7450 1750 7500 1750
Wire Wire Line
	1850 4300 1900 4300
Wire Wire Line
	1850 4600 1900 4600
Wire Wire Line
	1850 4700 1900 4700
Wire Wire Line
	1850 4500 1900 4500
Wire Wire Line
	1150 4200 1900 4200
Wire Wire Line
	1900 4400 900  4400
Wire Wire Line
	900  4400 900  4200
Wire Wire Line
	900  3900 900  3850
Wire Wire Line
	900  3850 1150 3850
Wire Wire Line
	1150 3850 1150 3900
Wire Wire Line
	1900 6850 1550 6850
Wire Wire Line
	8350 2750 8550 2750
Wire Wire Line
	8400 3350 8400 2750
Wire Wire Line
	5150 7000 5200 7000
Connection ~ 8400 2750
Wire Wire Line
	1200 750  1200 800 
Wire Wire Line
	5200 1800 5150 1800
Wire Wire Line
	7500 3950 7500 3900
Wire Wire Line
	5150 4300 7650 4300
Wire Wire Line
	7500 4300 7500 4250
Connection ~ 7500 4300
Wire Wire Line
	7300 4250 7300 4400
Connection ~ 7300 4400
Text HLabel 7650 4400 2    60   Output ~ 0
I2C_SCL
Text Label 7300 3900 0    60   ~ 0
3V3
Wire Wire Line
	7300 3900 7300 3950
Wire Wire Line
	5150 5300 5200 5300
Text HLabel 5200 5300 2    60   Output ~ 0
PWDN
$Comp
L R R95
U 1 1
P 7500 4400
F 0 "R95" V 7580 4400 50  0000 C CNN
F 1 "33" V 7500 4400 50  0000 C CNN
F 2 "VNA:R_0402b" V 7430 4400 30  0001 C CNN
F 3 "" H 7500 4400 30  0000 C CNN
	1    7500 4400
	0    1    1    0   
$EndComp
Wire Wire Line
	5150 4400 7350 4400
$Comp
L R R96
U 1 1
P 7800 4300
F 0 "R96" V 7880 4300 50  0000 C CNN
F 1 "33" V 7800 4300 50  0000 C CNN
F 2 "VNA:R_0402b" V 7730 4300 30  0001 C CNN
F 3 "" H 7800 4300 30  0000 C CNN
	1    7800 4300
	0    1    1    0   
$EndComp
Text HLabel 8000 4300 2    60   BiDi ~ 0
I2C_SDA
Wire Wire Line
	8000 4300 7950 4300
NoConn ~ 6950 1650
$Comp
L CONN_01X01 P6
U 1 1
P 1700 3900
F 0 "P6" H 1700 4000 50  0000 C CNN
F 1 "CONN_01X01" V 1800 3900 50  0000 C CNN
F 2 "VNA:TP_1.00" H 1700 3900 60  0001 C CNN
F 3 "" H 1700 3900 60  0000 C CNN
	1    1700 3900
	-1   0    0    1   
$EndComp
$Comp
L CONN_01X01 P7
U 1 1
P 6250 3900
F 0 "P7" H 6250 4000 50  0000 C CNN
F 1 "CONN_01X01" V 6350 3900 50  0000 C CNN
F 2 "VNA:TP_1.00" H 6250 3900 60  0001 C CNN
F 3 "" H 6250 3900 60  0000 C CNN
	1    6250 3900
	1    0    0    -1  
$EndComp
Wire Wire Line
	6050 3900 5150 3900
Wire Wire Line
	5150 3700 5250 3700
$Comp
L CONN_01X01 P8
U 1 1
P 5450 3700
F 0 "P8" H 5450 3800 50  0000 C CNN
F 1 "CONN_01X01" V 5550 3700 50  0000 C CNN
F 2 "VNA:TP_1.00" H 5450 3700 60  0001 C CNN
F 3 "" H 5450 3700 60  0000 C CNN
	1    5450 3700
	1    0    0    -1  
$EndComp
NoConn ~ 5150 5400
$Comp
L C C160
U 1 1
P 5500 1100
F 0 "C160" H 5525 1200 50  0000 L CNN
F 1 "100n" H 5525 1000 50  0000 L CNN
F 2 "VNA:C_0402b" H 5538 950 30  0001 C CNN
F 3 "" H 5500 1100 60  0000 C CNN
	1    5500 1100
	1    0    0    -1  
$EndComp
$Comp
L GND #PWR95
U 1 1
P 5500 1250
F 0 "#PWR95" H 5500 1000 50  0001 C CNN
F 1 "GND" H 5500 1100 50  0000 C CNN
F 2 "" H 5500 1250 60  0000 C CNN
F 3 "" H 5500 1250 60  0000 C CNN
	1    5500 1250
	1    0    0    -1  
$EndComp
$Comp
L FILTER FB5
U 1 1
P 4800 950
F 0 "FB5" H 4800 1100 50  0000 C CNN
F 1 "BLM18PG181SN1D" H 4800 850 50  0000 C CNN
F 2 "VNA:C_0603b" H 4800 950 60  0001 C CNN
F 3 "" H 4800 950 60  0000 C CNN
	1    4800 950 
	1    0    0    -1  
$EndComp
$Comp
L GND #PWR71
U 1 1
P 4250 1250
F 0 "#PWR71" H 4250 1000 50  0001 C CNN
F 1 "GND" H 4250 1100 50  0000 C CNN
F 2 "" H 4250 1250 60  0000 C CNN
F 3 "" H 4250 1250 60  0000 C CNN
	1    4250 1250
	1    0    0    -1  
$EndComp
$EndSCHEMATC
